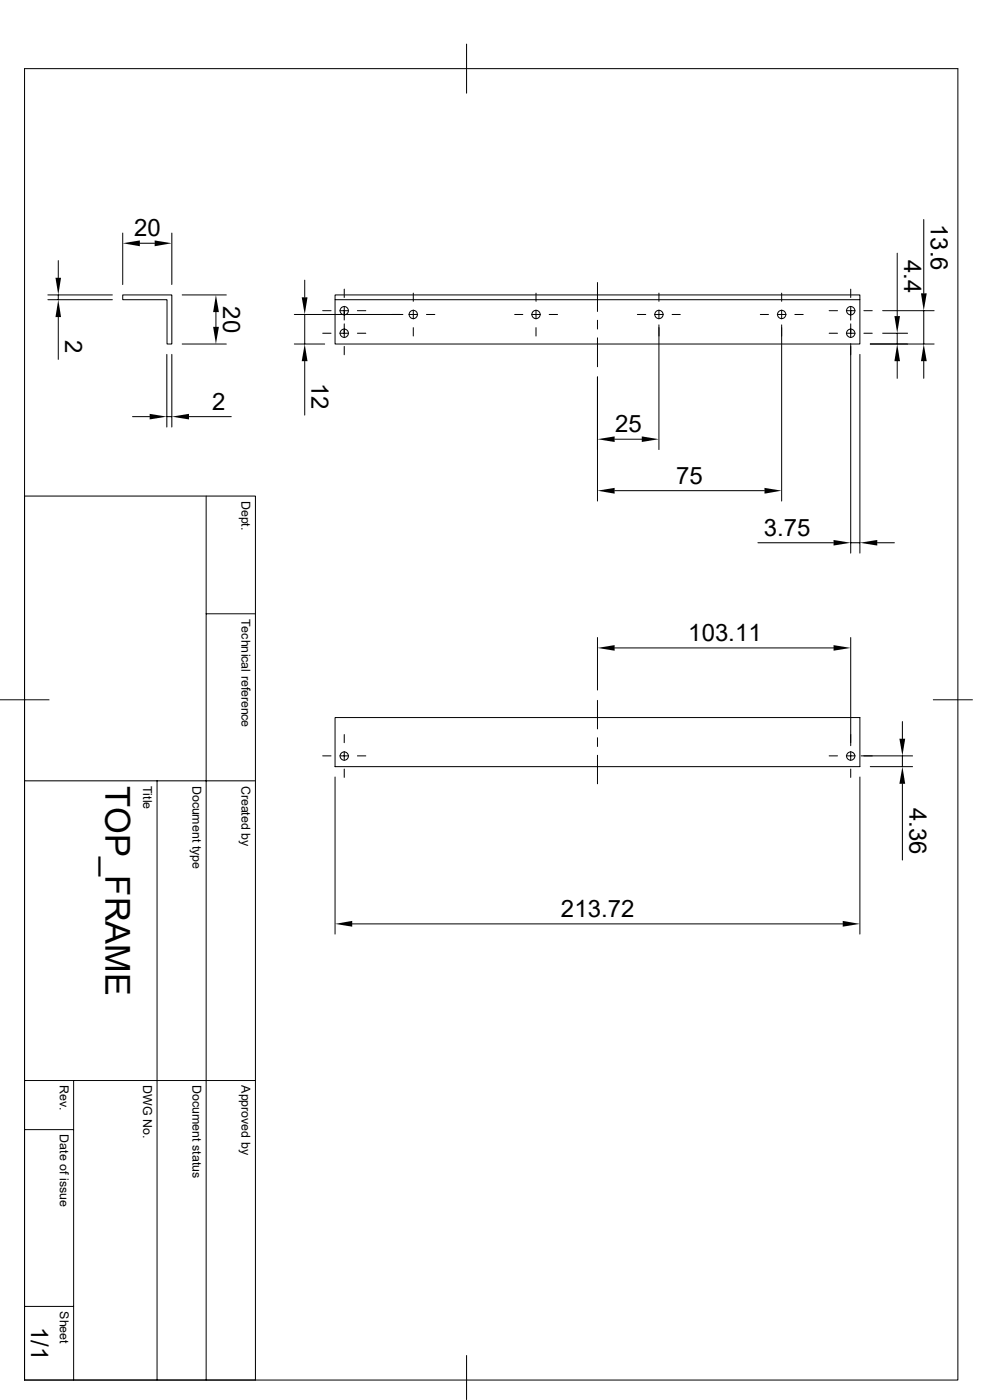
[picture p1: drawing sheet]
<svg xmlns="http://www.w3.org/2000/svg" width="210mm" height="297mm" viewBox="0 0 210 297" stroke-linecap="round" stroke-linejoin="round" font-family="sans-serif">
<g fill="none" stroke="#000" stroke-width=".21">
<path d="M5.2 14.6h198v278.2h-198zM99 9.4v10.4M12.4 55.3v3.6M26 49.4v11M29.7 51.6h3.1M36.4 49.4v11M64.6 59.4v3.7M126.7 59.9v6.2M190.3 53.7v13.4M196 46.6v15.6M10.2 62.6h13.6M10.2 63.6h13.6"/>
<path d="M12.4 62.6v1M12.4 67.3v8.9M26 62.6h10.4v10.4h-1v-9.4h-9.4zM35.4 75.2v15.4M36.4 75.2v15.4M38.7 73h9.3M38.7 62.6h9.3M45.8 66.2v3.1M62.4 73h6.5M62.4 66.7h23.1M64.6 66.7v6.3M64.6 76.6v11.5"/>
<path d="M68.5 65.9h1.7M68.5 70.7h1.7M71.1 62.6h111.3v1h-111.3zM71.1 63.6v9.4h111.3v-9.4M72.1 65.9h1.9M72.1 70.7h1.9M73 61.3v1.8M73 65v2.9M73 68.7v2.9M73 73.5v1.8M75.8 65.9h1.8M75.8 70.7h1.8"/>
<path d="M86.7 66.7h1.9M87.7 62.2v1.7M87.7 65.8v1.8M87.7 69.5v1.8M90.5 66.7h1.7M109.2 66.7h1.7M112.8 66.7h1.8M113.7 62.2v1.7M113.7 65.8v1.8M113.7 69.5v1.8M116.5 66.7h1.8M126.7 67.9v1.9"/>
<path d="M126.7 71.7v6.1M126.7 80v26.3M135.2 66.7h1.8M138.9 66.7h1.8M139.8 62.2v1.7M139.8 65.8v1.8M139.8 68.9v26.5M142.6 66.7h1.7M161.3 66.7h1.7M164.9 66.7h1.9M165.8 68.9v37.4M165.8 62.2v1.7"/>
<path d="M165.8 65.8v1.8M168.6 66.7h1.8M175.9 65.9h1.8M175.9 70.7h1.8M179.5 65.9h1.9M179.5 70.7h1.9M180.5 61.3v1.8M180.5 65v2.9M180.5 68.7v2.9M180.5 72.9v44.4M182.4 75.2v42.1M183.3 65.9h1.7"/>
<path d="M183.3 70.7h1.7M184.6 73h13.6M187.2 65.9h11M187.2 70.7h5.3M190.3 70.7v2.3M190.3 76.6v3.7M196 65.9v7.1M196 76.6v3.7M28.1 88.4h3.6M35.4 88.4h1M40.1 88.4h9M130.4 93.2h5.7"/>
<path d="M5.2 105.2h49v187.6h-49M43.7 105.2v187.6M130.4 104.1h31.8M160.8 115.1h16M180.5 115.1h1.9M186.1 115.1h3.6M43.7 130.2h10.5M126.7 135.3v11.1M130.4 137.5h46.4M180.5 135.3v22.9M0 148.5h10.4M71.1 152.2h111.3v10.4h-111.3z"/>
<path d="M73 155.8v1.8M73 159.4v1.9M126.7 148.6v6M126.7 156.5v1.9M180.5 159.4v1.9M191.4 153.1v3.6M198 148.5h8.3M5.2 165.7h49M33.3 165.7v127.1M68.5 160.4h1.7M71.1 164.8v33.4M72.1 160.4h1.9"/>
<path d="M73 163.2v1.7M75.8 160.4h1.8M126.7 160.2v6.1M175.9 160.4h1.8M179.5 160.4h1.9M180.5 163.2v1.7M182.4 164.8v33.4M182.7 160.4h10.9M184.6 162.6h9M191.4 160.4v2.2M191.4 166.3v16.2M74.7 196h104.1"/>
<path d="M5.2 239.6h10.4M5.2 229.2h49M15.6 229.2v63.6M5.2 277.2h10.4M99 287.6v9.3"/>
<circle cx="73" cy="65.9" r=".88"/>
<circle cx="73" cy="70.7" r=".88"/>
<circle cx="87.7" cy="66.7" r=".88"/>
<circle cx="113.7" cy="66.7" r=".88"/>
<circle cx="139.8" cy="66.7" r=".88"/>
<circle cx="165.8" cy="66.7" r=".88"/>
<circle cx="180.5" cy="65.9" r=".88"/>
<circle cx="180.5" cy="70.7" r=".88"/>
<circle cx="73" cy="160.4" r=".88"/>
<circle cx="180.5" cy="160.4" r=".88"/>
</g>
<g fill="#000">
<path d="M11.8 58.9h1.2l-.6 3.7zM26 51.6l3.7-.6v1.2zM32.8 51l3.6 .6-3.6 .6zM12.4 63.6l.6 3.7h-1.2zM45.2 69.3h1.2l-.6 3.7zM45.8 62.6l.6 3.6h-1.2zM64 63.1h1.2l-.6 3.6zM64.6 73l.6 3.6h-1.2zM190.3 73l.6 3.6h-1.2zM189.7 67.1h1.2l-.6 3.6zM196 73l.6 3.6h-1.2zM195.4 62.2h1.2l-.6 3.7z"/>
<path d="M31.7 87.8l3.7 .6-3.7 .6zM36.4 88.4l3.7-.6v1.2zM126.7 93.2l3.7-.6v1.2zM136.1 92.6l3.7 .6-3.7 .6zM126.7 104.1l3.7-.6v1.2zM162.2 103.5l3.6 .6-3.6 .6zM176.8 114.6l3.7 .5-3.7 .6zM182.4 115.1l3.7-.5v1.1zM126.7 137.5l3.7-.6v1.1zM176.8 136.9l3.7 .6-3.7 .5zM190.8 156.7h1.2l-.6 3.7zM191.4 162.6l.6 3.7h-1.2z"/>
<path d="M71.1 196l3.6-.6v1.2zM178.8 195.4l3.6 .6-3.6 .6z"/>
</g>
<text font-size="7.3" x="22.4" y="166.7" transform="rotate(90 22.4 166.7)">TOP_FRAME</text>
<g font-size="5.1">
<text x="197.5" y="47.5" transform="rotate(90 197.5 47.5)">13.6</text>
<text x="28.4" y="50.1">20</text>
<text x="191.8" y="55.1" transform="rotate(90 191.8 55.1)">4.4</text>
<text x="47.3" y="65" transform="rotate(90 47.3 65)">20</text>
<text x="13.8" y="72.2" transform="rotate(90 13.8 72.2)">2</text>
<text x="66.1" y="81.2" transform="rotate(90 66.1 81.2)">12</text>
<text x="45" y="87">2</text>
<text x="130.5" y="91.7">25</text>
<text x="143.4" y="102.6">75</text>
<text x="162" y="113.6">3.75</text>
<text x="146" y="135.9">103.11</text>
<text x="193" y="171.3" transform="rotate(90 193 171.3)">4.36</text>
<text x="119" y="194.5">213.72</text>
<text x="6.6" y="281.4" transform="rotate(90 6.6 281.4)">1/1</text>
</g>
<g font-size="2.6">
<text x="51.3" y="106.3" transform="rotate(90 51.3 106.3)">Dept.</text>
<text x="51.3" y="131.3" transform="rotate(90 51.3 131.3)">Technical reference</text>
<text x="30.4" y="166.7" transform="rotate(90 30.4 166.7)">Title</text>
<text x="40.8" y="166.7" transform="rotate(90 40.8 166.7)">Document type</text>
<text x="51.3" y="166.7" transform="rotate(90 51.3 166.7)">Created by</text>
<text x="12.7" y="230.2" transform="rotate(90 12.7 230.2)">Rev.</text>
<text x="30.4" y="230.2" transform="rotate(90 30.4 230.2)">DWG No.</text>
<text x="40.8" y="230.2" transform="rotate(90 40.8 230.2)">Document status</text>
<text x="51.3" y="230.2" transform="rotate(90 51.3 230.2)">Approved by</text>
<text x="12.7" y="240.7" transform="rotate(90 12.7 240.7)">Date of issue</text>
<text x="12.7" y="278.2" transform="rotate(90 12.7 278.2)">Sheet</text>
</g>
</svg>
